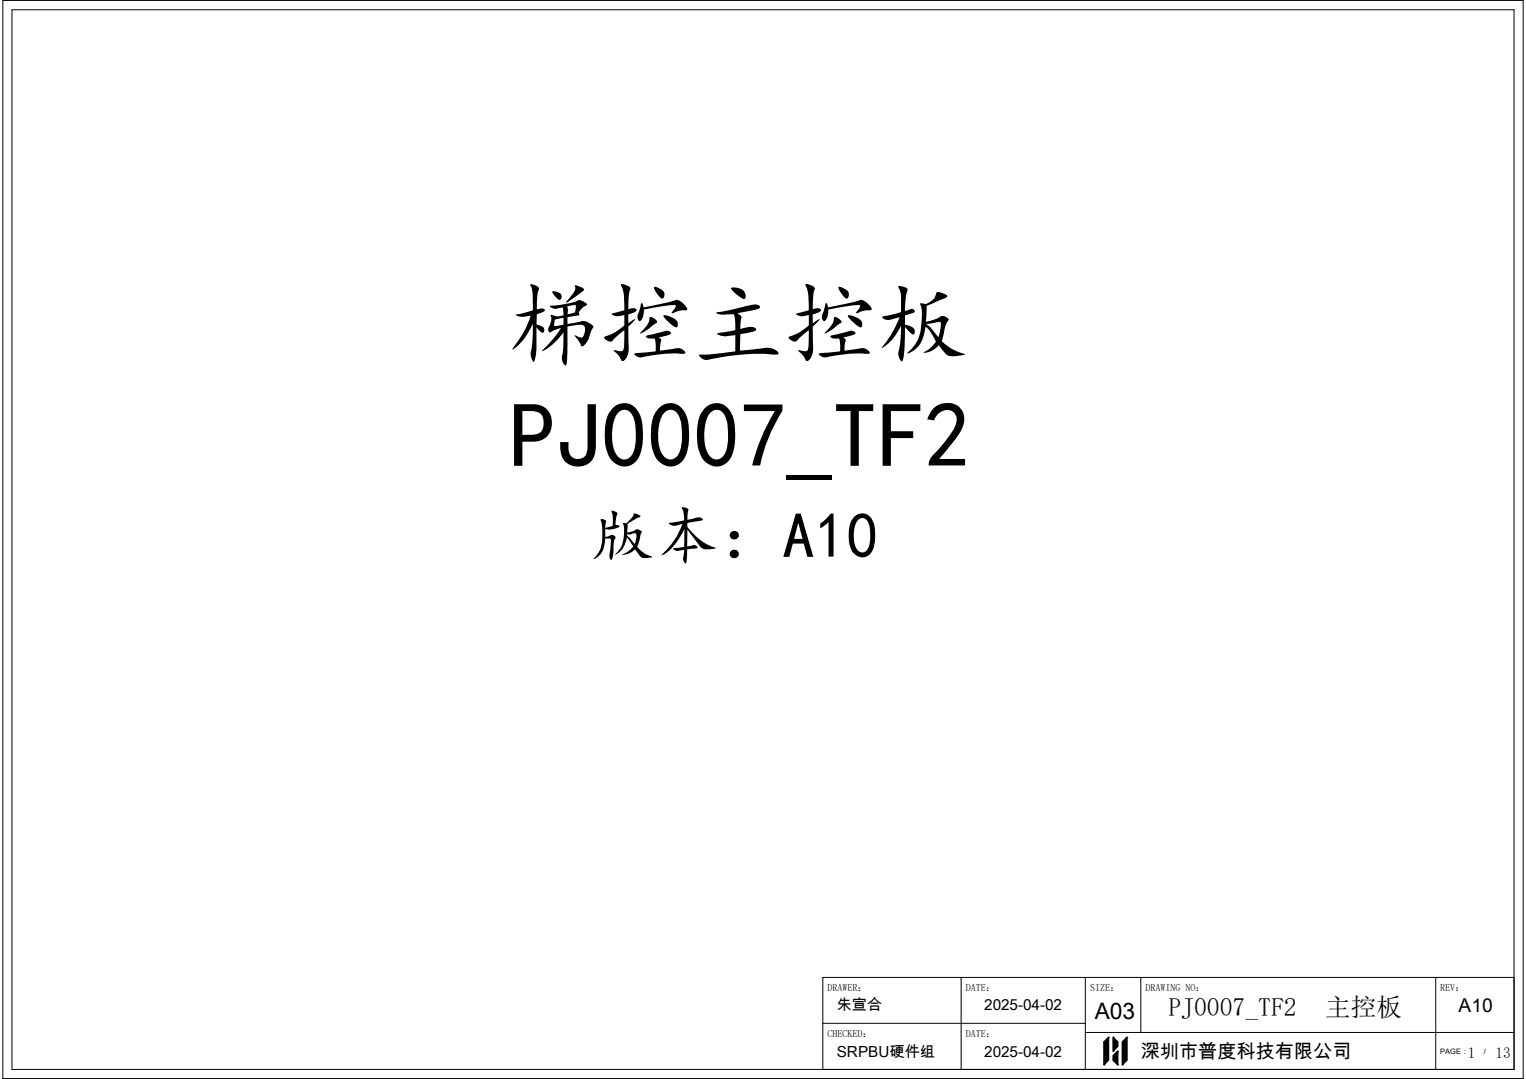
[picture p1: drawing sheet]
<svg xmlns="http://www.w3.org/2000/svg" width="297mm" height="210mm" viewBox="0 0 297 210" stroke-linecap="round" stroke-linejoin="round" font-family="sans-serif">
<g fill="none" stroke="#000" stroke-width=".19">
<path d="M.6 .1h295.9v209.8h-295.9zM2.3 1.9h292.4v206.3h-292.4zM160.1 199.2h51.1M187.1 190.2v18M211.2 190.2v18M222 190.2v10.8M279.4 190.2v18M294.7 190.2h-134.6v18M211.2 201h83.5M214.9 207.3h.1M214.9 206.4h.9M214.9 206.2h.9"/>
<path d="M214.9 206h.9M214.9 205.8h.9M214.9 205.7h.9M214.9 205.5h.9M214.9 205.3h.9M214.9 205.1h.9M214.9 204.9h.9M214.9 204.8h.9M214.9 202.8v4.5M214.9 204.6h.9M214.9 204.4h.9M214.9 204.2h.9"/>
<path d="M214.9 204h.9M214.9 203.8h.9M214.9 203.7h.9M214.9 203.5h.9M214.9 203.3h.9M214.9 203.1h.9M214.9 202.9h.9M214.9 202.8h.9M215.8 201.9h.1M215.8 206.4l-.9 .9M215.8 202.6h-.7v4.5h-.2M215.8 202.4h-.6v4.5h-.3"/>
<path d="M215.8 202.2h-.4v4.5h-.5M215.8 202.1h-.2v4.4h-.7M215.8 201.9v4.5M215.8 201.9l-.9 .9M216.7 204.6h.1M216.7 201.9h.1M216.7 206.4l.9 .9M216.7 201.9v2.7M216.7 205.5v.9M216.7 206.4h.9M216.7 206.2h.9M216.7 206h.9"/>
<path d="M216.7 205.8h.9M216.7 205.7h.9M216.7 205.5h.9M216.7 202.1h.1v2.3M216.7 202.2h.3v2M216.7 202.4h.5v1.6M216.7 202.6h.6v1.2M216.7 204.4h.2M216.7 204.2h.3M216.7 204h.5M216.7 203.8h.7M216.7 203.7h.9"/>
<path d="M216.7 203.5h.9M216.7 203.3h.9M216.7 203.1h.9M216.7 202.9h.9M216.7 202.8h.9M216.7 201.9l.9 .9M217.6 207.3h.1M217.6 204.6h.1M217.6 204.6l-.9 .9M217.6 202.8v.9M217.6 204.6v2.7M217.6 204.8h-.3v2.3h.3"/>
<path d="M217.6 204.9h-.4v2h.4M217.6 205.1h-.6v1.6h.6M217.6 205.3h-.8v1.2h.8M217.6 203.7l-.9 .9M218.4 207.3h.1M218.4 206.4h.9M218.4 206.2h.9M218.4 206h.9M218.4 205.8h.9M218.4 205.7h.9M218.4 205.5h.9M218.4 205.3h.9"/>
<path d="M218.4 205.1h.9M218.4 204.9h.9M218.4 204.8h.9M218.4 204.6h.9M218.4 204.4h.9M218.4 204.2h.9M218.4 204h.9M218.4 203.8h.9M218.4 203.7h.9M218.4 203.5h.9M218.4 203.3h.9M218.4 203.1h.9"/>
<path d="M218.4 202.9h.9M218.4 202.8h.9M218.4 202.8v4.5M219.3 201.9h.1M219.3 202.6h-.7v4.5h-.2M219.3 202.4h-.5v4.5h-.4M219.3 202.2h-.3v4.5h-.6M219.3 202.1h-.1v4.4h-.8M219.3 206.4l-.9 .9M219.3 201.9v4.5M219.3 201.9l-.9 .9"/>
</g>
<g font-size="17.9">
<text x="98.8" y="69.5">梯控主控板</text>
<text x="99.1" y="91">PJ0007_TF2</text>
</g>
<text font-size="12.4" x="115" y="108.6">版本：A10</text>
<g font-size="5">
<text x="227.4" y="197.7">PJ0007_TF2</text>
<text x="257.9" y="197.7">主控板</text>
</g>
<text font-size="4.4" x="213.1" y="198.3">A03</text>
<g font-size="3.7">
<text x="283.9" y="197">A10</text>
<text x="222" y="206">深圳市普度科技有限公司</text>
</g>
<g font-size="3">
<text x="162.9" y="196.7">朱宣合</text>
<text x="191.6" y="196.7">2025-04-02</text>
<text x="162.9" y="205.7">SRPBU硬件组</text>
<text x="191.6" y="205.7">2025-04-02</text>
<text x="285.7" y="205.9">1</text>
<text x="291.1" y="205.9">13</text>
</g>
<g font-size="1.9">
<text x="161" y="192.9">DRAWER：</text>
<text x="188" y="192.9">DATE：</text>
<text x="212.2" y="192.9">SIZE：</text>
<text x="222.9" y="192.9">DRAWING NO：</text>
<text x="280.3" y="192.9">REV：</text>
<text x="161" y="201.8">CHECKED：</text>
<text x="188" y="201.8">DATE：</text>
</g>
<g font-size="1.5">
<text x="280.3" y="205.1">PAGE：</text>
<text x="288.8" y="205.1">/</text>
</g>
</svg>
